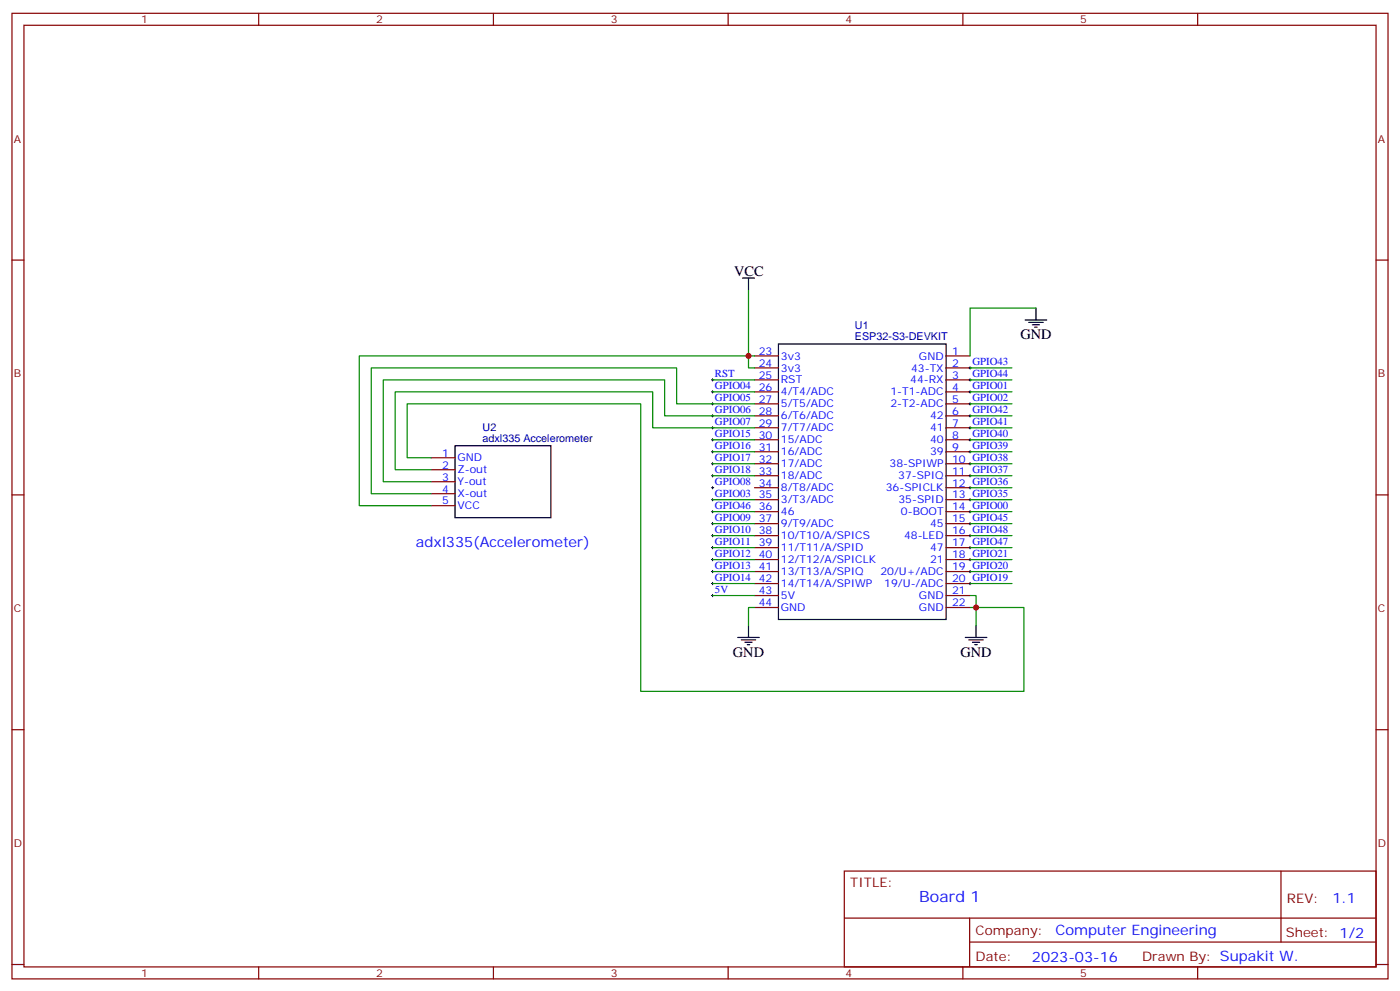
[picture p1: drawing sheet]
<svg xmlns="http://www.w3.org/2000/svg" width="412mm" height="292mm" viewBox="0 0 412 292" stroke-linecap="round" stroke-linejoin="round" font-family="sans-serif">
<g fill="none" stroke="#870000" stroke-width=".35">
<path d="M3.5 3.9h405.4v284.4h-405.4zM7.1 7.4h398.2v277.3h-398.2zM76.2 3.9v3.5M145.3 3.9v3.5M214.5 3.9v3.5M283.6 3.9v3.5M352.8 3.9v3.5M3.5 76.6h3.6M405.3 76.6h3.6M222.2 104.8h7.1M222.2 108.3h7.1M222.2 111.9h7.1"/>
<path d="M222.2 115.4h7.1M222.2 118.9h7.1M278.7 104.8h7.1M278.7 108.3h7.1M278.7 111.9h7.1M278.7 115.4h7.1M278.7 118.9h7.1M127 134.8h7.1M127 138.3h7.1M222.2 122.4h7.1M222.2 126h7.1M222.2 129.5h7.1"/>
<path d="M222.2 133h7.1M222.2 136.6h7.1M278.7 122.4h7.1M278.7 126h7.1M278.7 129.5h7.1M278.7 133h7.1M278.7 136.6h7.1M3.5 145.7h3.6M127 141.9h7.1M127 145.4h7.1M127 148.9h7.1M222.2 140.1h7.1"/>
<path d="M222.2 143.6h7.1M222.2 147.1h7.1M222.2 150.7h7.1M222.2 154.2h7.1M222.2 157.7h7.1M278.7 140.1h7.1M278.7 143.6h7.1M278.7 147.1h7.1M278.7 150.7h7.1M278.7 154.2h7.1M278.7 157.7h7.1M405.3 145.7h3.6"/>
<path d="M222.2 161.3h7.1M222.2 164.8h7.1M222.2 168.3h7.1M222.2 171.8h7.1M222.2 175.4h7.1M222.2 178.9h7.1M278.7 161.3h7.1M278.7 164.8h7.1M278.7 168.3h7.1M278.7 171.8h7.1M278.7 175.4h7.1M278.7 178.9h7.1"/>
<path d="M3.5 214.9h3.6M405.3 214.9h3.6M248.7 256.5h156.6v28.2h-156.6zM377.3 256.5v20.9M248.7 270.4h156.5M285.6 277.4h119.6M285.6 270.4v14.1M3.5 284h3.6M76.2 284.7v3.6M145.3 284.7v3.6M214.5 284.7v3.6M283.6 284.7v3.6"/>
<path d="M352.8 284.7v3.6M405.3 284h3.6"/>
</g>
<g fill="none" stroke="#000" stroke-width=".35">
<path d="M218.7 81.9h3.5M220.5 81.9v3.5M302 94.2h6.3M303 94.9h4.3M304.1 95.6h2.1M304.8 96.3h.7M305.2 90.7v3.5M229.3 101.3h49.4v81.1h-49.4zM134.1 131.3h28.2v21.1h-28.2zM217.3 187.7h6.4M218.4 188.4h4.2M219.4 189.1h2.1"/>
<path d="M220.1 189.8h.7M220.5 184.2v3.5M284.3 187.7h6.4M285.4 188.4h4.2M286.5 189.1h2.1M287.2 189.8h.7M287.5 184.2v3.5"/>
</g>
<g fill="none" stroke="#008700" stroke-width=".35">
<path d="M220.5 85.4v22.9h1.7M305.2 90.7h-19.4v14.1M209.9 111.9h12.3M209.9 115.4h12.3M222.2 118.9h-22.9v-10.6h-89.9v37.1h17.6M222.2 104.8h-116.4v44.1h21.2M285.8 111.9h12.3M285.8 115.4h12.3M285.8 108.3h12.3M285.8 118.9h12.3M127 134.8h-7.1v-15.9h68.8v84.7h112.9v-24.7h-14.1v-3.5h-1.7M209.9 129.5h12.3"/>
<path d="M209.9 133h12.3M209.9 136.6h12.3M222.2 122.4h-26.4v-10.5h-82.9v30h14.1M222.2 126h-29.9v-10.6h-75.9v22.9h10.6M285.8 129.5h12.3M285.8 133h12.3M285.8 136.6h12.3M285.8 122.4h12.3M285.8 126h12.3M209.9 140.1h12.3M209.9 147.1h12.3M209.9 150.7h12.3"/>
<path d="M209.9 154.2h12.3M209.9 157.7h12.3M285.8 140.1h12.3M285.8 147.1h12.3M285.8 150.7h12.3M285.8 154.2h12.3M285.8 157.7h12.3M285.8 143.6h12.3M209.9 161.3h12.3M209.9 164.8h12.3M209.9 168.3h12.3M209.9 171.8h12.3"/>
<path d="M209.9 175.4h12.3M222.2 178.9h-1.7v5.3M285.8 178.9h1.7v5.3M285.8 161.3h12.3M285.8 164.8h12.3M285.8 168.3h12.3M285.8 171.8h12.3"/>
</g>
<g fill="none" stroke="#000" stroke-width=".29">
<path d="M209.5 115.4h.8M209.5 118.9h.8M209.5 111.9h.8M209.9 111.5v.7M209.9 115v.7M209.9 118.6v.7M285.4 115.4h.7M285.4 118.9h.7M285.4 108.3h.7M285.4 111.9h.7M285.8 108v.7M285.8 111.5v.7"/>
<path d="M285.8 115v.7M285.8 118.6v.7M209.5 122.4h.8M209.5 126h.8M209.5 129.5h.8M209.5 133h.8M209.5 136.6h.8M209.9 122.1v.7M209.9 125.6v.7M209.9 129.2v.7M209.9 132.7v.7M209.9 136.2v.7"/>
<path d="M209.9 139.7v.7M285.4 122.4h.7M285.4 126h.7M285.4 129.5h.7M285.4 133h.7M285.4 136.6h.7M285.8 122.1v.7M285.8 125.6v.7M285.8 129.2v.7M285.8 132.7v.7M285.8 136.2v.7M285.8 139.7v.7"/>
<path d="M209.5 150.7h.8M209.5 147.1h.8M209.5 143.6h.8M209.5 154.2h.8M209.5 157.7h.8M209.5 140.1h.8M209.9 143.3v.7M209.9 146.8v.7M209.9 150.3v.7M209.9 153.8v.8M209.9 157.4v.7M285.4 150.7h.7"/>
<path d="M285.4 147.1h.7M285.4 143.6h.7M285.4 154.2h.7M285.4 157.7h.7M285.4 140.1h.7M285.8 143.3v.7M285.8 146.8v.7M285.8 150.3v.7M285.8 153.8v.8M285.8 157.4v.7M209.5 161.3h.8M209.5 164.8h.8"/>
<path d="M209.5 168.3h.8M209.5 171.8h.8M209.5 175.4h.8M209.9 160.9v.7M209.9 164.4v.7M209.9 168v.7M209.9 171.5v.7M209.9 175v.7M285.4 161.3h.7M285.4 164.8h.7M285.4 168.3h.7M285.4 171.8h.7"/>
<path d="M285.8 160.9v.7M285.8 164.4v.7M285.8 168v.7M285.8 171.5v.7"/>
</g>
<g fill="#c00">
<circle cx="220.5" cy="104.8" r=".88"/>
<circle cx="287.5" cy="178.9" r=".88"/>
</g>
<text font-size="4.6" fill="#00f" x="270.8" y="265.5">Board 1</text>
<g font-size="4.2">
<text x="216.3" y="81.2">VCC</text>
<text x="300.6" y="99.9">GND</text>
<text x="215.9" y="193.4">GND</text>
<text x="282.9" y="193.4">GND</text>
</g>
<g font-size="4.2" fill="#00f">
<text x="122.5" y="161.2">adxl335(Accelerometer)</text>
<text x="392.5" y="265.8">1.1</text>
<text x="310.9" y="275.3">Computer Engineering</text>
<text x="304" y="283.1">2023-03-16</text>
</g>
<g font-size="3.9" fill="#800">
<text x="250.5" y="261.1">TITLE:</text>
<text x="379.1" y="265.8">REV:</text>
<text x="287.4" y="275.3">Company:</text>
<text x="378.7" y="275.9">Sheet: 1/2</text>
<text x="287.4" y="283">Date:</text>
<text x="336.4" y="283.1">Drawn By: Supakit W.</text>
</g>
<g font-size="3.2" fill="#800">
<text x="41.6" y="6.9">1</text>
<text x="110.8" y="6.9">2</text>
<text x="179.9" y="6.9">3</text>
<text x="249.1" y="6.9">4</text>
<text x="318.2" y="6.9">5</text>
<text x="4.1" y="42">A</text>
<text x="405.9" y="42">A</text>
<text x="4.1" y="111.2">B</text>
<text x="405.9" y="111.2">B</text>
<text x="4.1" y="180.3">C</text>
<text x="405.9" y="180.3">C</text>
<text x="4.1" y="249.4">D</text>
<text x="405.9" y="249.4">D</text>
<text x="41.6" y="287.7">1</text>
<text x="110.8" y="287.7">2</text>
<text x="179.9" y="287.7">3</text>
<text x="249.1" y="287.7">4</text>
<text x="318.2" y="287.7">5</text>
</g>
<g font-size="3.2" fill="#000080">
<text x="251.8" y="100">ESP32-S3-DEVKIT</text>
<text x="251.8" y="97">U1</text>
<text x="142.2" y="130.2">adxl335 Accelerometer</text>
<text x="142.2" y="127">U2</text>
</g>
<g font-size="3.2" fill="#00f">
<text x="223.5" y="104.5">23</text>
<text x="223.5" y="108">24</text>
<text x="230" y="105.9">3v3</text>
<text x="270.7" y="105.9">GND</text>
<text x="280.5" y="104.5">1</text>
<text x="280.5" y="108">2</text>
<text x="286.5" y="107.5">GPIO43</text>
<text x="210.6" y="111">RST</text>
<text x="223.5" y="111.5">25</text>
<text x="230" y="109.4">3v3</text>
<text x="230" y="112.9">RST</text>
<text x="268.1" y="112.9">44-RX</text>
<text x="268.4" y="109.4">43-TX</text>
<text x="280.5" y="111.5">3</text>
<text x="286.5" y="111">GPIO44</text>
<text x="210.6" y="114.5">GPIO04</text>
<text x="210.6" y="118">GPIO05</text>
<text x="223.5" y="115">26</text>
<text x="223.5" y="118.6">27</text>
<text x="230" y="116.5">4/T4/ADC</text>
<text x="230" y="120">5/T5/ADC</text>
<text x="262.3" y="116.5">1-T1-ADC</text>
<text x="262.3" y="120">2-T2-ADC</text>
<text x="280.5" y="115">4</text>
<text x="280.5" y="118.6">5</text>
<text x="286.5" y="114.5">GPIO01</text>
<text x="286.5" y="118">GPIO02</text>
<text x="210.6" y="121.6">GPIO06</text>
<text x="210.6" y="125.1">GPIO07</text>
<text x="223.5" y="122.1">28</text>
<text x="223.5" y="125.6">29</text>
<text x="230" y="123.5">6/T6/ADC</text>
<text x="274" y="123.5">42</text>
<text x="280.5" y="122.1">6</text>
<text x="280.5" y="125.6">7</text>
<text x="286.5" y="125.1">GPIO41</text>
<text x="286.5" y="121.6">GPIO42</text>
<text x="210.6" y="128.6">GPIO15</text>
<text x="223.5" y="129.2">30</text>
<text x="230" y="127">7/T7/ADC</text>
<text x="230" y="130.6">15/ADC</text>
<text x="274" y="127">41</text>
<text x="274" y="130.6">40</text>
<text x="280.5" y="129.2">8</text>
<text x="286.5" y="128.6">GPIO40</text>
<text x="130.3" y="134.4">1</text>
<text x="130.3" y="138">2</text>
<text x="134.8" y="135.9">GND</text>
<text x="210.6" y="132.2">GPIO16</text>
<text x="210.6" y="135.7">GPIO17</text>
<text x="223.5" y="132.7">31</text>
<text x="223.5" y="136.2">32</text>
<text x="230" y="134.1">16/ADC</text>
<text x="230" y="137.6">17/ADC</text>
<text x="262" y="137.6">38-SPIWP</text>
<text x="274" y="134.1">39</text>
<text x="280.5" y="132.7">9</text>
<text x="280.5" y="136.2">10 GPIO38</text>
<text x="286.5" y="132.2">GPIO39</text>
<text x="130.3" y="141.5">3</text>
<text x="134.8" y="139.4">Z-out</text>
<text x="134.8" y="142.9">Y-out</text>
<text x="210.6" y="142.7">GPIO08</text>
<text x="210.6" y="139.2">GPIO18</text>
<text x="223.5" y="139.7">33</text>
<text x="223.5" y="143.3">34</text>
<text x="230" y="141.1">18/ADC</text>
<text x="264.6" y="141.1">37-SPIQ</text>
<text x="280.5" y="139.7">11 GPIO37</text>
<text x="280.5" y="143.3">12 GPIO36</text>
<text x="130.3" y="145">4</text>
<text x="130.3" y="148.6">5</text>
<text x="134.8" y="146.4">X-out</text>
<text x="134.8" y="150">VCC</text>
<text x="210.6" y="146.3">GPIO03</text>
<text x="210.6" y="149.8">GPIO46</text>
<text x="223.5" y="146.8">35</text>
<text x="230" y="144.7">8/T8/ADC</text>
<text x="230" y="148.2">3/T3/ADC</text>
<text x="260.9" y="144.7">36-SPICLK</text>
<text x="264.7" y="148.2">35-SPID</text>
<text x="280.5" y="146.8">13 GPIO35</text>
<text x="210.6" y="153.3">GPIO09</text>
<text x="223.5" y="150.3">36</text>
<text x="223.5" y="153.8">37</text>
<text x="230" y="151.7">46</text>
<text x="230" y="155.3">9/T9/ADC</text>
<text x="265.4" y="151.7">0-BOOT</text>
<text x="274" y="155.3">45</text>
<text x="280.5" y="150.3">14 GPIO00</text>
<text x="280.5" y="153.8">15 GPIO45</text>
<text x="210.6" y="156.8">GPIO10</text>
<text x="210.6" y="160.4">GPIO11</text>
<text x="223.5" y="157.4">38</text>
<text x="223.5" y="160.9">39</text>
<text x="230" y="158.8">10/T10/A/SPICS</text>
<text x="266.3" y="158.8">48-LED</text>
<text x="280.5" y="157.4">16 GPIO48</text>
<text x="280.5" y="160.9">17 GPIO47</text>
<text x="210.6" y="163.9">GPIO12</text>
<text x="210.6" y="167.4">GPIO13</text>
<text x="223.5" y="164.4">40</text>
<text x="223.5" y="168">41</text>
<text x="230" y="162.3">11/T11/A/SPID</text>
<text x="230" y="165.8">12/T12/A/SPICLK</text>
<text x="274" y="162.3">47</text>
<text x="274" y="165.8">21</text>
<text x="280.5" y="164.4">18 GPIO21</text>
<text x="280.5" y="168">19 GPIO20</text>
<text x="210.6" y="171">GPIO14</text>
<text x="223.5" y="171.5">42</text>
<text x="230" y="169.4">13/T13/A/SPIQ</text>
<text x="230" y="172.9">14/T14/A/SPIWP</text>
<text x="259.3" y="169.4">20/U+/ADC</text>
<text x="260.5" y="172.9">19/U-/ADC</text>
<text x="280.5" y="171.5">20 GPIO19</text>
<text x="210.6" y="174.5">5V</text>
<text x="223.5" y="175">43</text>
<text x="223.5" y="178.5">44</text>
<text x="230" y="176.4">5V</text>
<text x="230" y="180">GND</text>
<text x="270.7" y="176.4">GND</text>
<text x="270.7" y="180">GND</text>
<text x="280.5" y="175">21</text>
<text x="280.5" y="178.5">22</text>
</g>
</svg>
